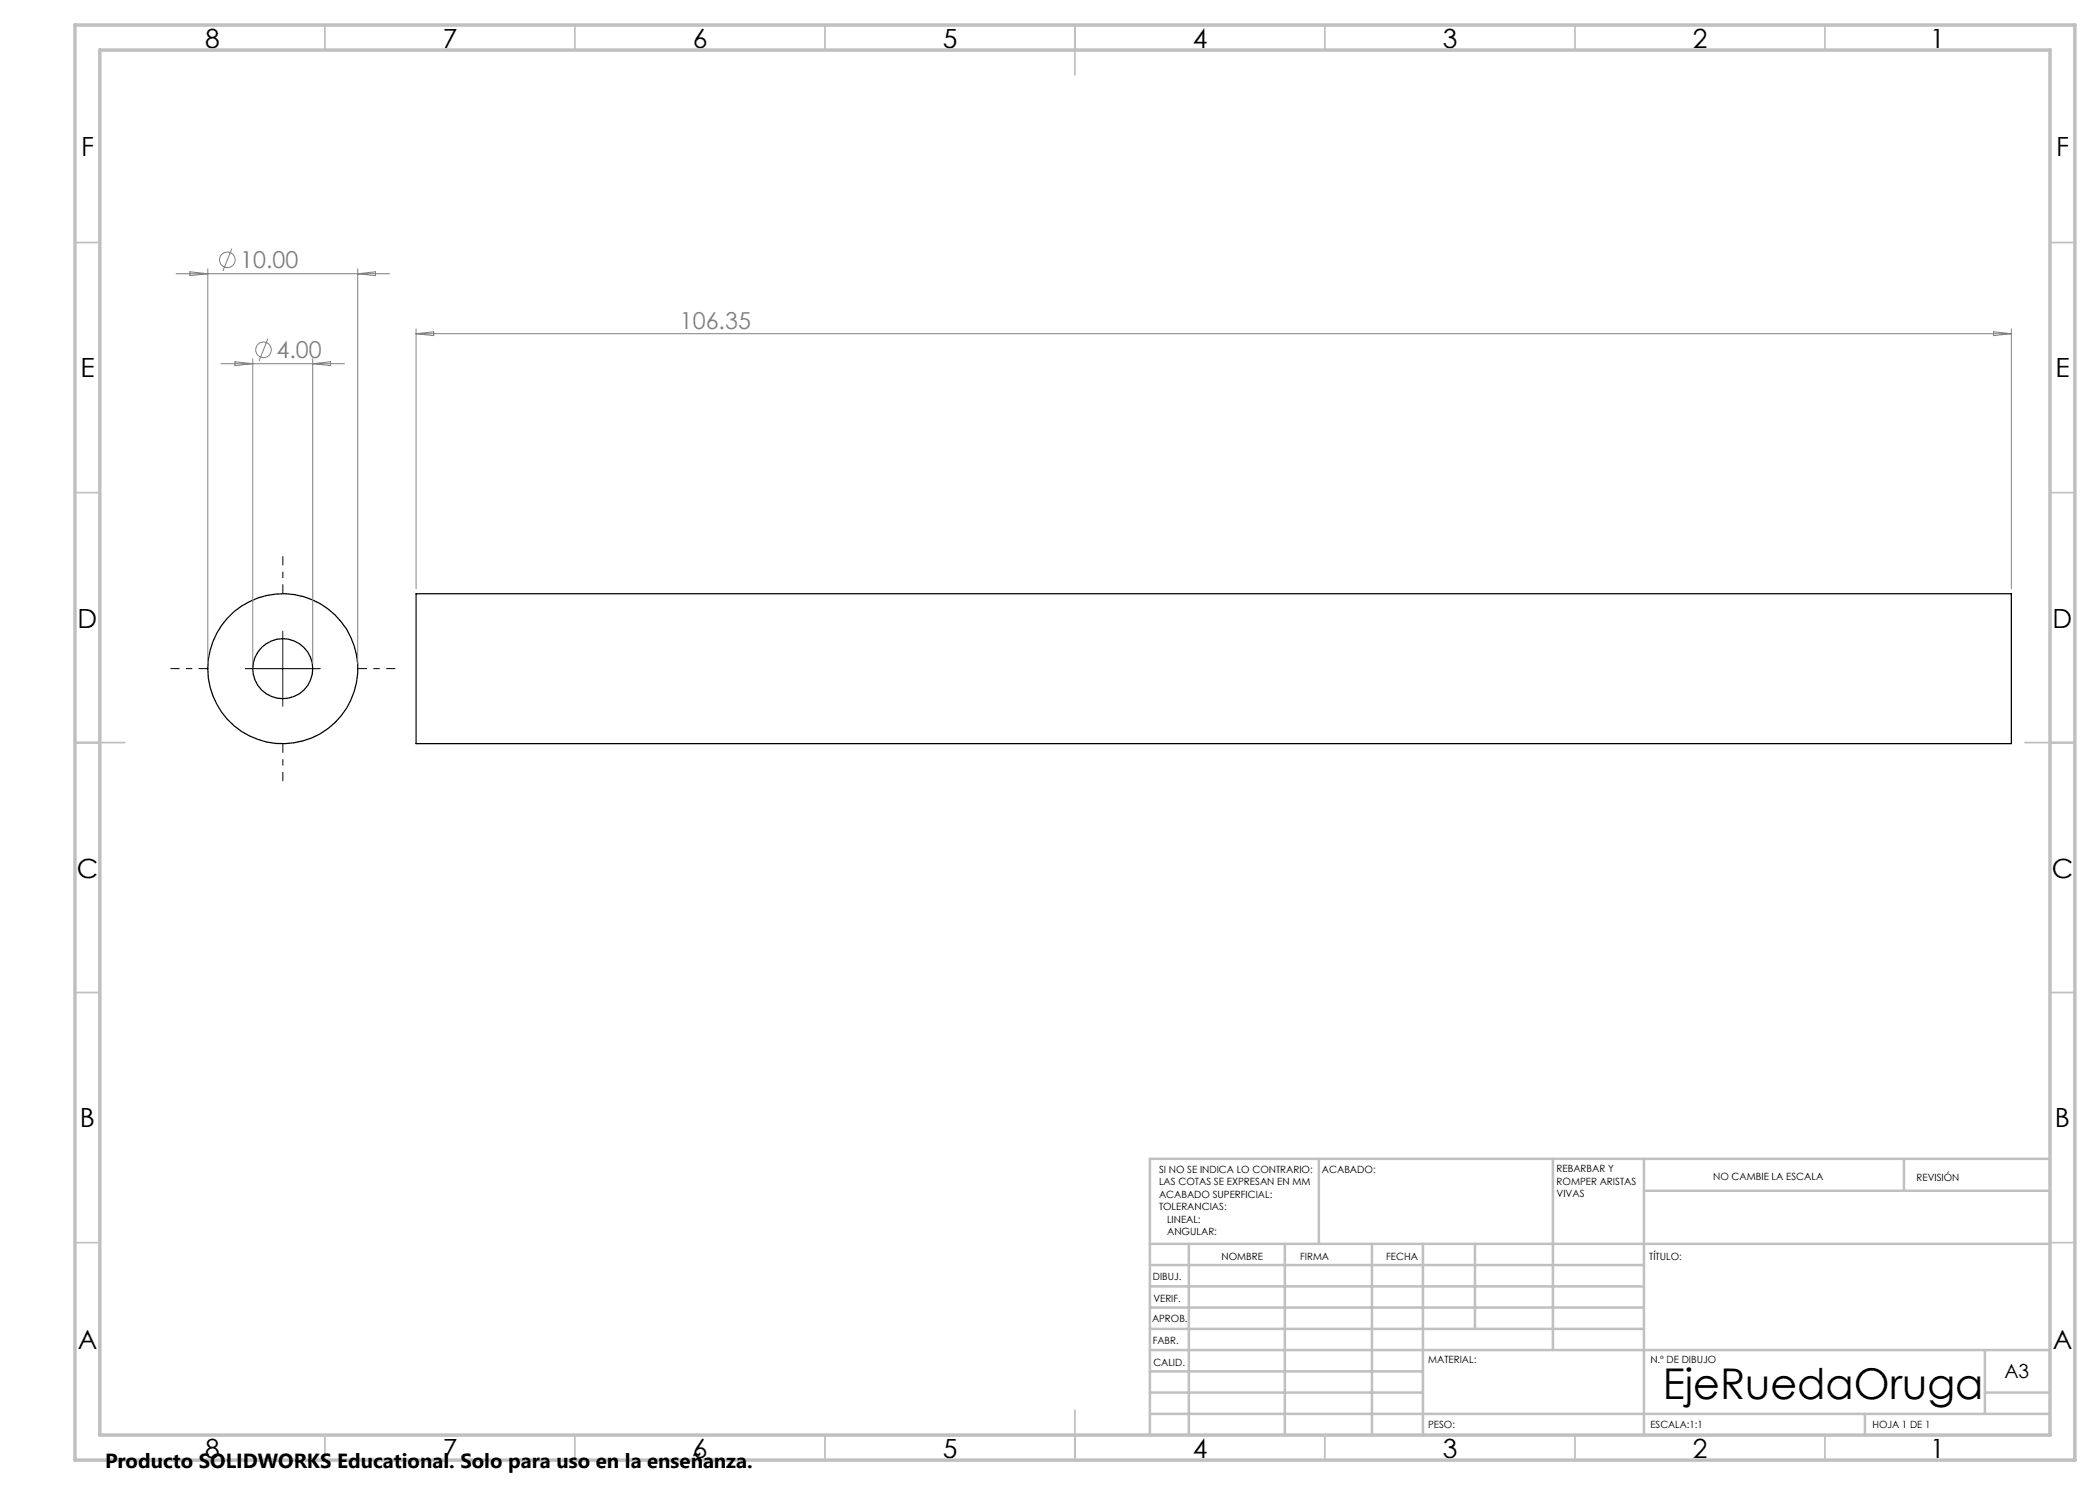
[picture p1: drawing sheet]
<svg xmlns="http://www.w3.org/2000/svg" width="420mm" height="297mm" viewBox="0 0 420 297" stroke-linecap="round" stroke-linejoin="round" font-family="sans-serif">
<g fill="none" stroke="#000" stroke-width=".25">
<path d="M83.2 118.7h319.1v30h-319.1z"/>
<circle cx="56.5" cy="133.7" r="6"/>
<circle cx="56.6" cy="133.8" r="15"/>
</g>
<g fill="none" stroke="#808080" stroke-width=".2">
<path d="M35.2 54.7h42.7M38 54.4l3.6 .3-3.6 .4zM41.6 53.8v78.9M46.4 49.7l-1.8 4.5M71.5 53.8v78.9M71.5 54.7l3.6-.3v.7zM44.2 72.7h24.7M47 72.4l3.6 .3-3.6 .4zM50.6 71.8v60.9M53.6 67.7l-1.8 4.5M62.5 71.8v60.9M62.5 72.7l3.6-.3v.7z"/>
<path d="M83.2 65.8v52M83.2 66.7h319.1M83.2 66.7l3.5-.3v.7zM398.7 66.4l3.6 .3-3.6 .4zM402.3 65.8v52"/>
<circle cx="45.5" cy="52" r="1.56"/>
<circle cx="52.7" cy="70" r="1.56"/>
</g>
<path d="M56.6 118.7v-7.5M41.6 133.7h-7.5M71.6 133.7h7.5M56.6 148.7v7.5" fill="none" stroke="#000" stroke-width=".2" stroke-dasharray="15.2 1.3 1.3 1.3" stroke-dashoffset="13.4" stroke-linecap="butt"/>
<path d="M49.1 133.7h15M56.6 126.3v14.9" fill="none" stroke="#000" stroke-width=".2"/>
<g fill="none" stroke="#c0c0c0" stroke-width=".35">
<path d="M65 5v5M115 5v5M165 5v5M215 5v10M265 5v5M315 5v5M365 5v5M15 48.5h5M410 48.5h5M15 98.5h5M410 98.5h5M15 148.5h10"/>
<path d="M405 148.5h10M15 198.5h5M410 198.5h5M15 248.5h5M410 248.5h5M65 287v5M115 287v5M165 287v5M215 282v10M265 287v5M315 287v5M365 287v5"/>
</g>
<g fill="none" stroke="#c0c0c0" stroke-width=".5">
<path d="M263.8 231.8v17M310.6 231.8v38.2M328.8 231.8v55.2M328.8 238.2h81.2M380.8 231.8v6.4M410 231.8h-180v55.2M230 248.8h180M230 257.3h98.8M230 253h98.8M237.8 248.8v38.2M257 248.8v38.2M274.4 248.8v38.2"/>
<path d="M284.6 248.8v38.2M295 248.8v17M230 265.8h98.8M230 261.5h98.8M230 278.5h54.6M230 274.3h54.6M230 270h180M397 278.5h13M397 270v12.8M230 282.8h180M373 282.8v4.2"/>
</g>
<path d="M15 5h400v287h-400zM20 10h390v277h-390z" fill="none" stroke="#c0c0c0" stroke-width=".7"/>
<text font-size="8.5" x="332.5" y="279.7">EjeRuedaOruga</text>
<g font-size="5.3">
<text x="41" y="9.5">8</text>
<text x="88.5" y="9.5">7</text>
<text x="138.5" y="9.5">6</text>
<text x="188.5" y="9.5">5</text>
<text x="238.5" y="9.5">4</text>
<text x="288.5" y="9.5">3</text>
<text x="338.5" y="9.5">2</text>
<text x="386" y="9.5">1</text>
<text x="16.2" y="31.2">F</text>
<text x="411.2" y="31.2">F</text>
<text x="16.1" y="75.5">E</text>
<text x="411.1" y="75.5">E</text>
<text x="15.5" y="125.5">D</text>
<text x="410.5" y="125.5">D</text>
<text x="15.4" y="175.5">C</text>
<text x="410.4" y="175.5">C</text>
<text x="16" y="225.5">B</text>
<text x="411" y="225.5">B</text>
<text x="15.5" y="269.7">A</text>
<text x="410.5" y="269.7">A</text>
<text x="41" y="291.5">8</text>
<text x="88.5" y="291.5">7</text>
<text x="138.5" y="291.5">6</text>
<text x="188.5" y="291.5">5</text>
<text x="238.5" y="291.5">4</text>
<text x="288.5" y="291.5">3</text>
<text x="338.5" y="291.5">2</text>
<text x="386" y="291.5">1</text>
</g>
<g font-size="4.7" fill="#808080">
<text x="48.1" y="53.7">10.00</text>
<text x="136" y="65.7">106.35</text>
<text x="55.3" y="71.7">4.00</text>
</g>
<text font-size="4.1" x="21" y="293.7">Producto SOLIDWORKS Educational. Solo para uso en la enseñanza.</text>
<text font-size="3.9" x="400.9" y="275.5">A3</text>
<g font-size="2">
<text x="231.8" y="234.6">SI NO SE INDICA LO CONTRARIO:</text>
<text x="231.8" y="237.1">LAS COTAS SE EXPRESAN EN MM</text>
<text x="231.8" y="239.6">ACABADO SUPERFICIAL:</text>
<text x="264.4" y="234.6">ACABADO:</text>
<text x="311.3" y="234.5">REBARBAR Y</text>
<text x="311.3" y="237">ROMPER ARISTAS</text>
<text x="311.3" y="239.5">VIVAS</text>
<text x="342.6" y="236">NO CAMBIE LA ESCALA</text>
<text x="383.3" y="236.2">REVISIÓN</text>
<text x="231.8" y="242.1">TOLERANCIAS:</text>
<text x="233.4" y="244.6">LINEAL:</text>
<text x="233.4" y="247.1">ANGULAR:</text>
<text x="244.3" y="252">NOMBRE</text>
<text x="260" y="251.9">FIRMA</text>
<text x="277.2" y="251.9">FECHA</text>
<text x="329.9" y="251.9">TÍTULO:</text>
<text x="230.6" y="256.1">DIBUJ.</text>
<text x="230.7" y="260.3">VERIF.</text>
<text x="230.4" y="264.4">APROB.</text>
<text x="230.5" y="268.8">FABR.</text>
<text x="230.7" y="273.1">CALID.</text>
<text x="285.6" y="272.5">MATERIAL:</text>
<text x="330.1" y="272.5">N.º DE DIBUJO</text>
<text x="285.6" y="285.5">PESO:</text>
<text x="330.1" y="285.6">ESCALA:1:1</text>
<text x="374.5" y="285.6">HOJA 1 DE 1</text>
</g>
</svg>
